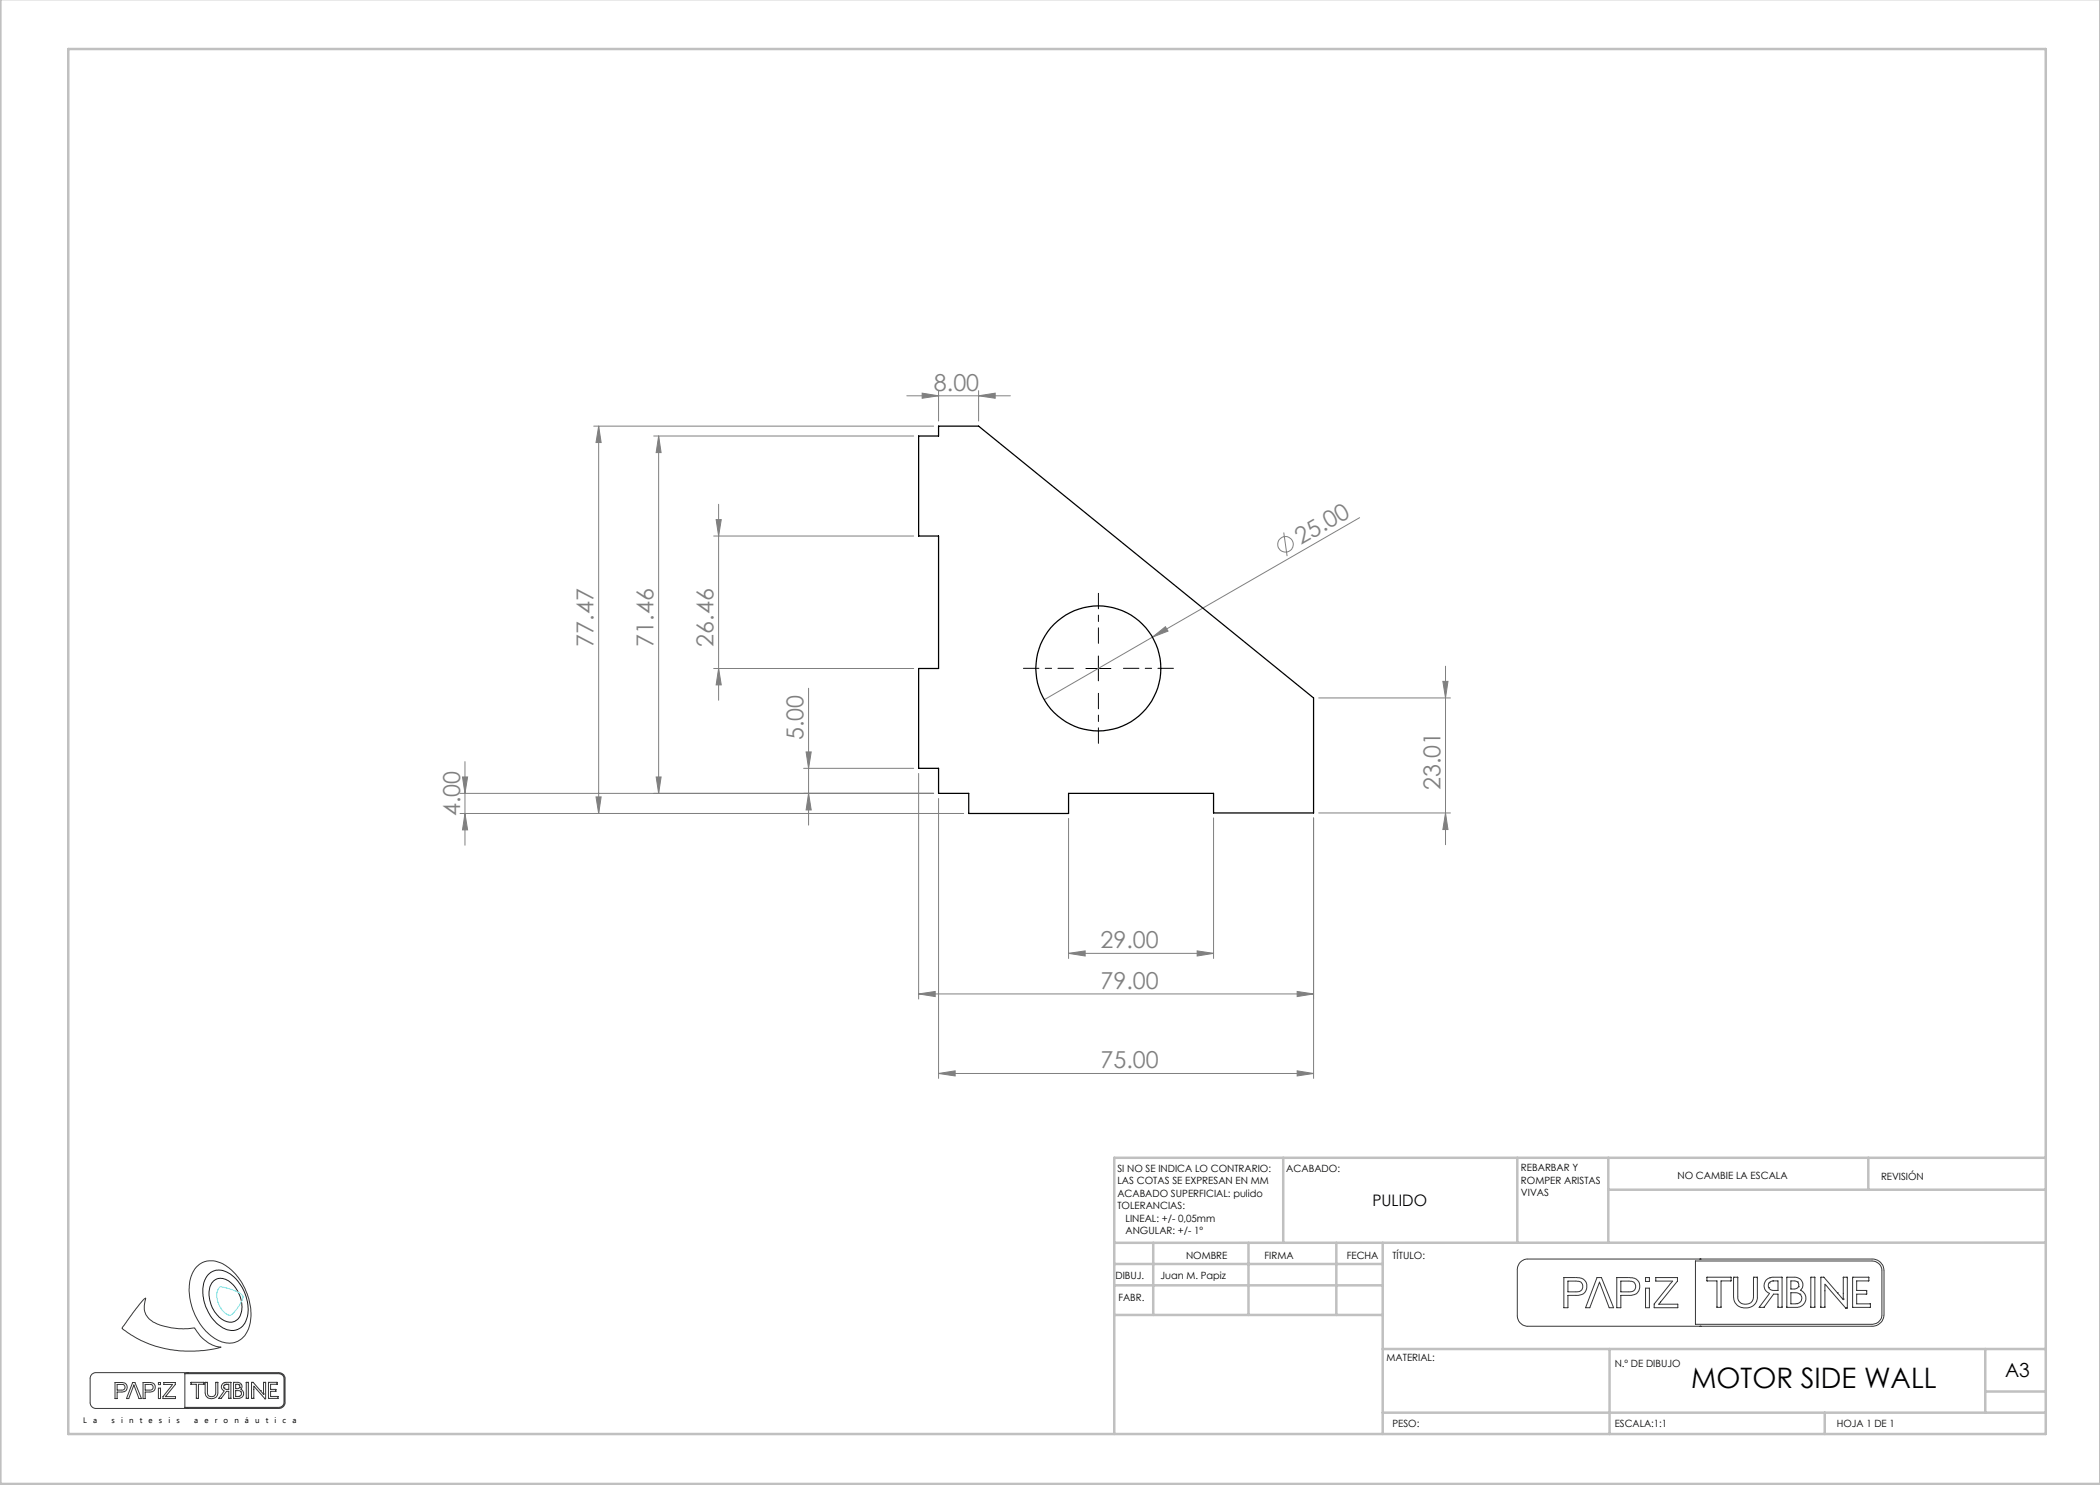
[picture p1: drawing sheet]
<svg xmlns="http://www.w3.org/2000/svg" width="420mm" height="297mm" viewBox="0 0 420 297" stroke-linecap="round" stroke-linejoin="round" font-family="sans-serif">
<g fill="none" stroke="#808080" stroke-width=".2">
<path d="M181.4 79.2h20.7M184.4 78.6l3.3 .6-3.3 .5zM187.7 78.1v6.1M195.7 79.2l3.3-.6v1.1zM195.7 78.1v6.1M118.7 85.2h68M119.7 85.2l.5 3.3h-1zM119.7 85.2v77.5M130.7 87.2h52M131.7 87.2v71.5M131.7 87.2l.5 3.3h-1zM142.7 107.2h40"/>
<path d="M143.2 103.9h1.1l-.6 3.3zM143.7 100.9v39.1M256.8 106.5l.6 4.7M271.9 103.5l-41.4 23.9M142.7 133.7h40M143.7 133.7l.6 3.3h-1.1zM161.7 137.7v27.3M230.5 127.4l2.6-2.1 .5 .9zM230.5 127.4l-21.7 12.5M263.7 139.6h26.4M288.6 136.3h1l-.5 3.3zM289.1 133.2v35.7"/>
<path d="M92 158.7h94.7M92.5 155.4h1l-.5 3.3zM93 152.3v16.7M119.2 159.4h1l-.5 3.3zM131.2 155.4h1l-.5 3.3zM160.7 153.7h22M161.2 150.4h1l-.5 3.3zM161.7 158.7l.5 3.3h-1zM183.7 154.7v45.1M187.7 159.7v56M92 162.7h100.7M93 162.7l.5 3.3h-1z"/>
<path d="M213.7 163.7v28M242.7 163.6v28.1M262.7 163.6v52.1M263.7 162.6h26.4M289.1 162.6l.5 3.3h-1zM183.7 198.8l3.3-.5v1zM183.7 198.8h79M213.7 190.7l3.3-.5v1zM213.7 190.7h29M239.4 190.2l3.3 .5-3.3 .5zM259.4 198.3l3.3 .5-3.3 .5zM187.7 214.7l3.3-.5v1z"/>
<path d="M187.7 214.7h75M259.4 214.2l3.3 .5-3.3 .5z"/>
<circle cx="257.1" cy="108.9" r="1.56"/>
</g>
<path d="M41.6 255a3.3 3.3 0 0 1 4.6-.1 8.5 8.5 0 0 1 3 9.2 3.1 3.1 0 0 1-5.1 1.2 8.3 8.3 0 0 1-3-9.5zM42.8 256.1a2.75 2.75 0 0 1 3.8 .8 5.8 5.8 0 0 1 1.2 6.7 2.41 2.41 0 0 1-3.7 .1 6 6 0 0 1-1.8-7.1z" fill="none" stroke="#191924" stroke-width=".2"/>
<g fill="none" stroke="#373737" stroke-width=".2">
<path d="M28.9 259.7h.2l-.1 .5a3.6 3.6 0 0 0 2.5 4.6 14.8 14.8 0 0 0 7.4 .8 7.3 7.3 0 0 0 5.3 3.8l-2.8 .6a22.3 22.3 0 0 1-17-4.3l2.8-3.9zM39.5 253.2a4.6 4.6 0 0 1 6.1 .2 11.8 11.8 0 0 1 4.2 12.1 4.2 4.2 0 0 1-6.6 2.3 11.8 11.8 0 0 1-5-12.6l.7-1.4zM304.1 252.4l.7-.5 .5-.1h69.1a2.35 2.35 0 0 1 2.4 2.3v8.9a2.42 2.42 0 0 1-2.4 2.3h-68.8a2.17 2.17 0 0 1-2.1-2.2v-9.3l.1-.7zM312.8 255.5h2.3a1.85 1.85 0 0 1 2.2 2.3 1.83 1.83 0 0 1-2.2 1.3h-1.5v2.4h-.8zM313.6 256.2h1.5a1.12 1.12 0 0 1 1.5 1.1 1.12 1.12 0 0 1-1.5 1.1h-1.5zM319.4 255.5h.9l2.4 6h-.9l-1.9-5.1-1.9 5.1h-.9zM323.4 255.5h2.2a1.81 1.81 0 0 1 2.3 1.6 1.79 1.79 0 0 1-2.2 2h-1.5v2.4h-.8zM324.2 256.2h1.5a1.12 1.12 0 0 1 1.4 1.1 1.12 1.12 0 0 1-1.4 1.1h-1.5zM329.1 255.5h.8v.8h-.8zM329.1 257.6h.8v3.9h-.8zM331.2 255.5h4.3v.7l-3.7 4.6h3.8v.7h-4.8v-.7l3.7-4.6h-3.3zM339.1 252.2h35.3a1.99 1.99 0 0 1 2 1.9v8.9a1.99 1.99 0 0 1-2 1.9h-35.3z"/>
<path d="M340 251.8h.1M341.4 255.4h4.8v.8h-2v5.3h-.8v-5.3h-2zM346.7 255.4h.9v3.9a1.57 1.57 0 0 0 1.5 1.5 1.57 1.57 0 0 0 1.6-1.5v-3.9h.8v4a2.42 2.42 0 0 1-1.7 2.1 2.42 2.42 0 0 1-2.6-.8l-.3-.3-.2-.9zM353.2 256l.5-.3 .7-.3h2v6.1h-.8v-2.7h-.9l-1.9 2.7h-1l2.1-2.8a1.67 1.67 0 0 1-.7-2.7zM353.7 257.5h.1M353.8 256.6l-.1 .3v.6M353.8 256.6h.1M354 255.5h.1M354.5 256.2h.1M354.5 256.2h1.1v1.9h-1.2l-.7-.6M354.5 256.2l-.7 .4M357.4 255.4h1.5a1.53 1.53 0 0 1 1.5 .9 1.53 1.53 0 0 1-.3 1.8 1.79 1.79 0 0 1 1 2 1.79 1.79 0 0 1-1.9 1.4h-1.8z"/>
<path d="M359.5 256.4l.2 .3v.6M359.5 256.4l-.5-.2h-.8v1.6h.9l.6-.5M359.5 256.4h.1M359.7 257.3h.1M360 258.8h.1M360 258.8a1.09 1.09 0 0 1 .3 1.2 1.09 1.09 0 0 1-.9 .7M360 258.8l-.7-.3h-1.1v2.3l1.2-.1M360.1 258.1h.1M362.2 255.4h.8v6.1h-.8zM367.5 258.6l1.2 1.4v-.2M367.5 258.6l-2.7-3.2h-.6v6.1h.8v-4.7l4.1 4.8h.4v-6.2h-.8v4.4M367.5 258.6h.1"/>
<path d="M368.7 259.8h.1M370.5 255.4h3.3v.8h-2.5v1.9h2v.7h-2v2h2.8v.7h-3.6zM18.4 274.8l.7-.3h36.6a1.21 1.21 0 0 1 1.3 1.2v4.8a1.21 1.21 0 0 1-1.3 1.2h-36.5a1.21 1.21 0 0 1-1.2-1.1v-5zM23 276.5h1.2a.98 .98 0 0 1 1.3 .9 .98 .98 0 0 1-1.3 1h-.8v1.3h-.4zM23.4 276.9h.8a.59 .59 0 0 1 .8 .6 .59 .59 0 0 1-.8 .5h-.8zM26.5 276.5h.5l1.3 3.2h-.5l-1-2.7-1 2.7h-.5zM28.6 276.5h1.2a.98 .98 0 0 1 1.3 .9 .98 .98 0 0 1-1.2 1h-.9v1.3h-.4zM29 276.9h.8a.59 .59 0 0 1 .8 .5 .59 .59 0 0 1-.7 .6h-.9zM31.7 276.5h.4v.4h-.4zM31.7 277.6h.4v2.1h-.4zM32.8 276.5h2.3v.4l-2 2.4h2v.4h-2.5v-.4l1.9-2.4h-1.7zM37 274.7h18.7a1.03 1.03 0 0 1 1.1 1v4.8a1.09 1.09 0 0 1-1.1 1h-18.7z"/>
<path d="M37.5 274.5h.1M38.2 276.5h2.6v.4h-1.1v2.8h-.4v-2.8h-1.1zM41 276.5h.5v2a.83 .83 0 0 0 .8 .8 .83 .83 0 0 0 .8-.8v-2h.5v2a1.27 1.27 0 0 1-1.3 1.2 1.27 1.27 0 0 1-1.3-1.2zM44.4 276.8l.6-.3h1.2v3.2h-.4v-1.4h-.5l-1 1.4h-.6l1.1-1.5a.88 .88 0 0 1-.4-1.4zM44.8 277.6h.1M44.8 277.1h.1M44.8 277.1v.5M44.9 276.5h.1M45.2 276.9h.6v1h-.6l-.4-.3M45.2 276.9l-.4 .2M45.2 276.9h.1M46.7 276.5h.8a.8 .8 0 0 1 .8 .4 .8 .8 0 0 1-.1 .9 .96 .96 0 0 1 .5 1.2 .96 .96 0 0 1-1 .7h-1z"/>
<path d="M47.8 279.3h.1M47.8 277h.1M47.8 277l.1 .5M47.8 277l-.7-.1v.8h.5l.3-.2M47.9 277.5h.1M48.1 278.3a.58 .58 0 0 1 .2 .6 .58 .58 0 0 1-.5 .4M48.1 278.3l-1-.2v1.2h.7M48.1 278.3h.1M48.2 277.8h.1M49.2 276.5h.5v3.2h-.5zM52.1 278.1l-1.5-1.6h-.3v3.2h.5v-2.5l2.2 2.5h.1v-3.2h-.4v2.3M52.1 278.1h.1"/>
<path d="M52.1 278.1l.6 .7M52.7 278.8h.1M53.7 276.5h1.7v.4h-1.3v1h1.1v.4h-1.1v1h1.5v.4h-1.9zM340 265.3h.1M359.4 260.7h.1M37.5 281.7h.1"/>
</g>
<path d="M44 257.3l1.1 .3a5.5 5.5 0 0 1 3.5 1.7 6.5 6.5 0 0 1-2.6 3.8 4.2 4.2 0 0 1-2.6-4.4l.2-.9z" fill="none" stroke="#71e1e1" stroke-width=".2"/>
<path d="M214.7 133.7h-10M219.7 128.7v-10M219.7 138.7v10M224.7 133.7h10" fill="none" stroke="#000" stroke-width=".2" stroke-dasharray="15.2 1.3 1.3 1.3" stroke-dashoffset="12.1"/>
<path d="M217.2 133.7h5M219.7 131.2v5" fill="none" stroke="#000" stroke-width=".2"/>
<g fill="none" stroke="#c0c0c0" stroke-width=".5">
<path d="M.1 -.1v296.9h419.9M13.7 9.8h395.5v277h-395.5zM256.6 231.6v17M303.5 231.6v17M321.7 231.6v17M321.7 237.9h87.5M373.7 231.6v6.3M409.2 231.6h-186.4v55.2M222.8 257.1h53.7M222.8 252.8h53.7M230.6 248.6v14.4M249.7 248.6v14.4"/>
<path d="M267.3 248.6v14.4M276.5 248.6v38.2M409.2 248.5l-186.4 .1M222.8 263h53.7M276.5 269.8h132.7M321.9 269.8v17M397.1 269.8v12.7M397.1 278.3h12.1M276.5 282.5h132.7M364.9 282.5v4.3"/>
</g>
<g fill="#808080">
<path d="M230.5 127.4l2.6-2.1 .5 .9z"/>
<path d="M259.4 198.3l3.3 .5-3.3 .5zM183.7 198.8l3.3-.5v1z"/>
<path d="M184.4 78.6l3.3 .6-3.3 .5zM195.7 79.2l3.3-.6v1.1zM213.7 190.7l3.3-.5v1zM239.4 190.2l3.3 .5-3.3 .5zM187.7 214.7l3.3-.5v1zM259.4 214.2l3.3 .5-3.3 .5z"/>
<path d="M119.7 85.2l.5 3.3h-1zM119.2 159.4h1l-.5 3.3zM131.7 87.2l.5 3.3h-1zM131.2 155.4h1l-.5 3.3zM143.2 103.9h1.1l-.6 3.3zM143.7 133.7l.6 3.3h-1.1zM288.6 136.3h1l-.5 3.3zM289.1 162.6l.5 3.3h-1zM161.2 150.4h1l-.5 3.3zM161.7 158.7l.5 3.3h-1zM92.5 155.4h1l-.5 3.3zM93 162.7l.5 3.3h-1z"/>
</g>
<g fill="none" stroke="#000" stroke-width=".25">
<path d="M183.7 87.2h4v-2h8l67 54.4v23h-20v-3.9h-29v4h-20v-4h-6v-5h-4v-20h4v-26.5h-4z"/>
<circle cx="219.7" cy="133.7" r="12.5"/>
</g>
<text font-size="5.6" x="338.2" y="277.7">MOTOR SIDE WALL</text>
<g font-size="4.7" fill="#808080">
<text x="186.8" y="78.1">8.00</text>
<text x="260.2" y="109.1" transform="rotate(-30 260.2 109.1)">25.00</text>
<text x="118.7" y="129.3" transform="rotate(-90 118.7 129.3)">77.47</text>
<text x="130.7" y="129.3" transform="rotate(-90 130.7 129.3)">71.46</text>
<text x="142.7" y="129.3" transform="rotate(-90 142.7 129.3)">26.46</text>
<text x="160.7" y="148" transform="rotate(-90 160.7 148)">5.00</text>
<text x="288.1" y="158" transform="rotate(-90 288.1 158)">23.01</text>
<text x="92" y="163.3" transform="rotate(-90 92 163.3)">4.00</text>
<text x="220.1" y="189.7">29.00</text>
<text x="220.1" y="197.8">79.00</text>
<text x="220.1" y="213.7">75.00</text>
</g>
<text font-size="3.9" x="401" y="275.4">A3</text>
<text font-size="3.2" x="274.5" y="241.2">PULIDO</text>
<g font-size="2">
<text x="223.5" y="234.4">SI NO SE INDICA LO CONTRARIO:</text>
<text x="223.5" y="236.9">LAS COTAS SE EXPRESAN EN MM</text>
<text x="223.5" y="239.4">ACABADO SUPERFICIAL: pulido</text>
<text x="257.2" y="234.4">ACABADO:</text>
<text x="304.2" y="234.3">REBARBAR Y</text>
<text x="304.2" y="236.8">ROMPER ARISTAS</text>
<text x="304.2" y="239.3">VIVAS</text>
<text x="335.5" y="235.8">NO CAMBIE LA ESCALA</text>
<text x="376.2" y="235.9">REVISIÓN</text>
<text x="223.5" y="241.9">TOLERANCIAS:</text>
<text x="225.1" y="244.4">LINEAL: +/- 0,05mm</text>
<text x="225.1" y="246.9">ANGULAR: +/- 1º</text>
<text x="237.2" y="251.8">NOMBRE</text>
<text x="252.9" y="251.7">FIRMA</text>
<text x="269.3" y="251.7">FECHA</text>
<text x="278.5" y="251.7">TÍTULO:</text>
<text x="223.1" y="255.9">DIBUJ.</text>
<text x="232.1" y="255.9">Juan M. Papiz</text>
<text x="223.7" y="260.1">FABR.</text>
<text x="277.3" y="272.3">MATERIAL:</text>
<text x="323" y="273.4">N.º DE DIBUJO</text>
<text x="278.5" y="285.3">PESO:</text>
<text x="323" y="285.4">ESCALA:1:1</text>
<text x="367.4" y="285.4">HOJA 1 DE 1</text>
</g>
<g font-size="1.6">
<text x="16.7" y="284.6">L</text>
<text x="18.6" y="284.6">a</text>
<text x="22.3" y="284.6">s</text>
<text x="24.2" y="284.6">i</text>
<text x="25.8" y="284.6">n</text>
<text x="28" y="284.6">t</text>
<text x="29.7" y="284.6">e</text>
<text x="31.8" y="284.6">s</text>
<text x="33.7" y="284.6">i</text>
<text x="35.3" y="284.6">s</text>
<text x="38.8" y="284.6">a</text>
<text x="40.9" y="284.6">e</text>
<text x="42.9" y="284.6">r</text>
<text x="44.7" y="284.6">o</text>
<text x="46.9" y="284.6">n</text>
<text x="49" y="284.6">á</text>
<text x="51" y="284.6">u</text>
<text x="53.2" y="284.6">t</text>
<text x="54.9" y="284.6">i</text>
<text x="56.5" y="284.6">c</text>
<text x="58.5" y="284.6">a</text>
</g>
</svg>
